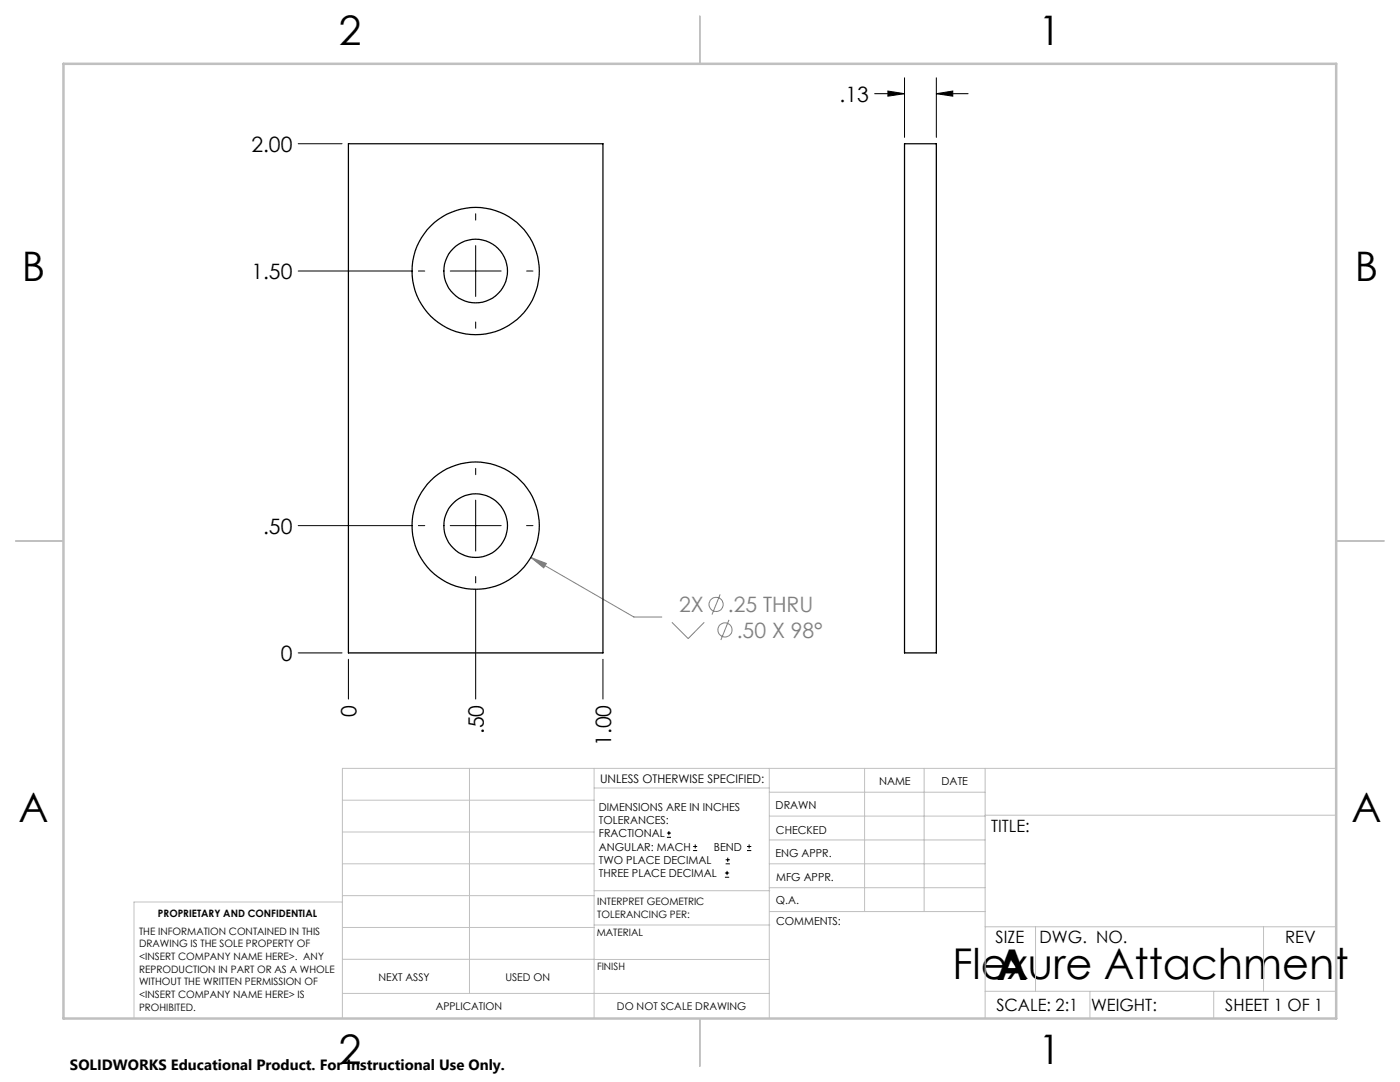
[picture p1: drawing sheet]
<svg xmlns="http://www.w3.org/2000/svg" width="279mm" height="216mm" viewBox="0 0 279 216" stroke-linecap="round" stroke-linejoin="round" font-family="sans-serif">
<g fill="none" stroke="#808080" stroke-width=".2">
<path d="M105.9 111.2l3.1 1.2-.5 .9zM105.9 111.2l20.6 11.9h5.6M143.7 118.6l-1.6 4M134.1 124.2l3.2 3.2 3.2-3.2M145.5 123.7l-1.6 4"/>
<circle cx="142.9" cy="120.6" r="1.42"/>
<circle cx="144.7" cy="125.7" r="1.4"/>
</g>
<g fill="none" stroke="#000" stroke-width=".2">
<path d="M174.6 18.7h5.9M177.2 18.2l3.3 .5-3.3 .5zM180.5 15.5v11.9M186.9 18.7l3.2-.5v1zM186.9 15.5v11.9M186.9 18.7h6.3M59.5 28.7h8.8M59.5 54.1h22.7M83.5 54.1h1.3M89.9 54.1h10.1M94.9 42.7v1.2M94.9 49v10.2"/>
<path d="M105.1 54.1h1.3M94.9 64.2v1.3M94.9 93.5v1.2M94.9 99.8v10.2M59.5 104.9h22.7M83.5 104.9h1.3M89.9 104.9h10.1M94.9 117.6v21.9M94.9 115v1.3M105.1 104.9h1.3M59.5 130.3h8.8M69.5 131.6v7.9"/>
<path d="M120.3 131.6v7.9M133.1 167.1h.8M133.1 166.2h.8M133.5 165.8v.9M138.3 169.7h.8M138.3 168.9h.8M138.7 168.5v.8M144.7 175h.8M144.7 174.2h.8M144.8 172.4h.9M144.8 171.6h.9M145.1 173.8v.8"/>
<path d="M145.2 171.1v.9M149.1 169.7h.8M149.1 168.9h.8M149.5 168.5v.8"/>
</g>
<g fill="none" stroke="#c0c0c0" stroke-width=".2">
<path d="M68.3 159.7h50.3M93.7 153.3v44.9M118.6 153.3v49.9M118.6 157.2h34.9M153.5 153.3v49.9M153.5 158.1h43.1M172.5 153.3v28.6M184.4 153.3v28.6M196.6 153.3v49.9M266.7 153.3h-198.4v49.9M68.3 178.7h50.3M68.3 172.4h50.3"/>
<path d="M68.3 166h50.3M68.3 180h-41.6v23.2M118.6 177.7h35M153.5 167.6h43.1M153.5 162.8h43.1M153.5 172.4h43.1M153.5 177.1h43.1M196.6 162.7h70.1M68.3 198.2h85.2M68.3 191.4l85.2 .1M68.3 185.1h50.3M118.6 184.6h35"/>
<path d="M153.6 181.9h43M196.6 197.8h70.1M196.6 184.9h70.1M206.7 184.9v12.9M217.5 197.8v5.4M242.2 197.8v5.4M252.2 184.9v12.9"/>
</g>
<path d="M139.7 3.2v9.5M3.1 107.9h9.6M266.7 107.9h9.5M139.7 203.2v9.6" fill="none" stroke="#c0c0c0" stroke-width=".25"/>
<path d="M12.7 12.7h254v190.5h-254z" fill="none" stroke="#c0c0c0" stroke-width=".5"/>
<path d="M177.2 18.2l3.3 .5-3.3 .5zM186.9 18.7l3.2-.5v1z" fill="#000"/>
<path d="M105.9 111.2l3.1 1.2-.5 .9z" fill="#808080"/>
<g fill="none" stroke="#000" stroke-width=".25">
<path d="M69.5 28.7h50.8v101.6h-50.8zM180.5 28.7h6.4v101.6h-6.4z"/>
<circle cx="94.9" cy="54.1" r="6.3"/>
<circle cx="94.9" cy="54.1" r="12.7"/>
<circle cx="94.9" cy="104.9" r="6.3"/>
<circle cx="94.9" cy="104.9" r="12.7"/>
</g>
<g font-size="8.5">
<text x="190.1" y="195.4">Flexure Attachment</text>
<text x="198.9" y="195.5">A</text>
</g>
<g font-size="8.1">
<text x="67.6" y="8.9">2</text>
<text x="207.3" y="8.9">1</text>
<text x="4.4" y="56.2">B</text>
<text x="270.4" y="56.2">B</text>
<text x="3.7" y="164.1">A</text>
<text x="269.7" y="164.1">A</text>
<text x="67.6" y="212.4">2</text>
<text x="207.3" y="212.4">1</text>
</g>
<g font-size="4.2">
<text x="167.5" y="20.3">.13</text>
<text x="50.2" y="30.3">2.00</text>
<text x="50.2" y="55.7">1.50</text>
<text x="52.5" y="106.5">.50</text>
<text x="56" y="131.9">0</text>
<text x="71.1" y="143" transform="rotate(-90 71.1 143)">0</text>
<text x="96.5" y="146.5" transform="rotate(-90 96.5 146.5)">.50</text>
<text x="121.9" y="148.9" transform="rotate(-90 121.9 148.9)">1.00</text>
</g>
<g font-size="4.2" fill="#808080">
<text x="135.5" y="122.1">2X</text>
<text x="145.3" y="122.1">.25 THRU</text>
<text x="147" y="127.2">.50 X 98°</text>
</g>
<g font-size="3.4">
<text x="197.8" y="166">TITLE:</text>
<text x="198.7" y="188.1">SIZE</text>
<text x="207.5" y="188.1">DWG. NO.</text>
<text x="256.5" y="188.2">REV</text>
<text x="198.8" y="201.7">SCALE: 2:1</text>
<text x="217.7" y="201.8">WEIGHT:</text>
<text x="244.5" y="201.7">SHEET 1 OF 1</text>
</g>
<text font-size="3" x="14" y="213.5">SOLIDWORKS Educational Product. For Instructional Use Only.</text>
<text font-size="2.4" x="119.8" y="156.2">UNLESS OTHERWISE SPECIFIED:</text>
<g font-size="2.2">
<text x="119.5" y="161.8">DIMENSIONS ARE IN INCHES</text>
<text x="154.8" y="161.4">DRAWN</text>
<text x="175.4" y="156.6">NAME</text>
<text x="187.9" y="156.7">DATE</text>
<text x="119.5" y="164.4">TOLERANCES:</text>
<text x="119.5" y="167.1">FRACTIONAL</text>
<text x="154.9" y="166.3">CHECKED</text>
<text x="119.5" y="169.7">ANGULAR: MACH</text>
<text x="119.5" y="172.4">TWO PLACE DECIMAL</text>
<text x="142.5" y="169.7">BEND</text>
<text x="154.8" y="171">ENG APPR.</text>
<text x="119.5" y="175">THREE PLACE DECIMAL</text>
<text x="154.9" y="175.7">MFG APPR.</text>
<text x="154.9" y="180.4">Q.A.</text>
<text x="154.9" y="184.6">COMMENTS:</text>
</g>
<g font-size="2.1">
<text x="75.5" y="195.7">NEXT ASSY</text>
<text x="100.9" y="195.7">USED ON</text>
<text x="86.9" y="201.5">APPLICATION</text>
<text x="123.1" y="201.6">DO NOT SCALE DRAWING</text>
</g>
<g font-size="2">
<text x="31.5" y="182.9">PROPRIETARY AND CONFIDENTIAL</text>
<text x="119.2" y="180.6">INTERPRET GEOMETRIC</text>
<text x="119.2" y="183.1">TOLERANCING PER:</text>
<text x="27.8" y="186.5">THE INFORMATION CONTAINED IN THIS</text>
<text x="27.8" y="189">DRAWING IS THE SOLE PROPERTY OF</text>
<text x="27.8" y="191.6">&lt;INSERT COMPANY NAME HERE&gt;. ANY</text>
<text x="119.1" y="186.7">MATERIAL</text>
<text x="27.8" y="194.1">REPRODUCTION IN PART OR AS A WHOLE</text>
<text x="27.8" y="196.6">WITHOUT THE WRITTEN PERMISSION OF</text>
<text x="119.1" y="193.5">FINISH</text>
<text x="27.8" y="199.1">&lt;INSERT COMPANY NAME HERE&gt; IS</text>
<text x="27.8" y="201.7">PROHIBITED.</text>
</g>
</svg>
